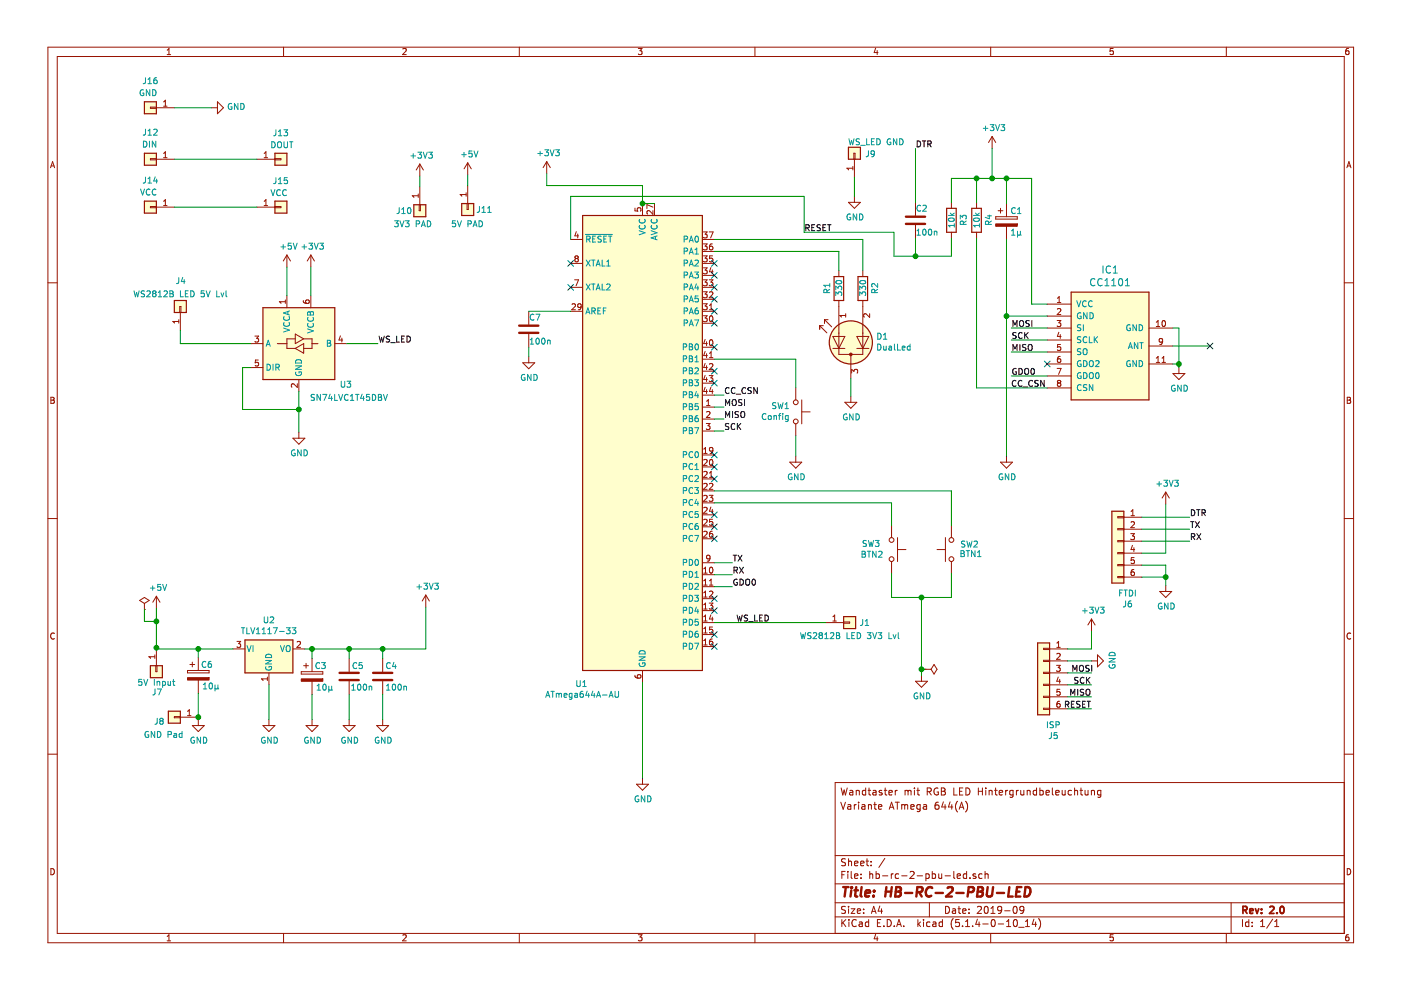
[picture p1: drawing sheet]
EESchema Schematic File Version 4
LIBS:hb-rc-2-pbu-led-cache
EELAYER 30 0
EELAYER END
$Descr A4 11693 8268
encoding utf-8
Sheet 1 1
Title "HB-RC-2-PBU-LED"
Date "2019-09"
Rev "2.0"
Comp ""
Comment1 ""
Comment2 ""
Comment3 "Variante ATmega 644(A)"
Comment4 "Wandtaster mit RGB LED Hintergrundbeleuchtung"
$EndDescr
$Comp
L hb-rc-2-pbu-led-rescue:CC1101-CC1101 IC1
U 1 1
P 9240 2890
F 0 "IC1" H 9265 3529 60  0000 C CNN
F 1 "CC1101" H 9265 3423 60  0000 C CNN
F 2 "Connector_PinHeader_2.00mm:PinHeader_1x08_P2.00mm_Vertical" H 9090 3440 60  0001 C CNN
F 3 "" H 9090 3440 60  0001 C CNN
	1    9240 2890
	1    0    0    -1  
$EndComp
$Comp
L power:GND #PWR0101
U 1 1
P 5360 6500
F 0 "#PWR0101" H 5360 6250 50  0001 C CNN
F 1 "GND" H 5365 6327 50  0000 C CNN
F 2 "" H 5360 6500 50  0001 C CNN
F 3 "" H 5360 6500 50  0001 C CNN
	1    5360 6500
	1    0    0    -1  
$EndComp
$Comp
L power:+3V3 #PWR0102
U 1 1
P 4560 1450
F 0 "#PWR0102" H 4560 1300 50  0001 C CNN
F 1 "+3V3" H 4575 1623 50  0000 C CNN
F 2 "" H 4560 1450 50  0001 C CNN
F 3 "" H 4560 1450 50  0001 C CNN
	1    4560 1450
	1    0    0    -1  
$EndComp
$Comp
L power:GND #PWR0103
U 1 1
P 6640 3810
F 0 "#PWR0103" H 6640 3560 50  0001 C CNN
F 1 "GND" H 6645 3637 50  0000 C CNN
F 2 "" H 6640 3810 50  0001 C CNN
F 3 "" H 6640 3810 50  0001 C CNN
	1    6640 3810
	1    0    0    -1  
$EndComp
$Comp
L power:GND #PWR0104
U 1 1
P 8400 3810
F 0 "#PWR0104" H 8400 3560 50  0001 C CNN
F 1 "GND" H 8405 3637 50  0000 C CNN
F 2 "" H 8400 3810 50  0001 C CNN
F 3 "" H 8400 3810 50  0001 C CNN
	1    8400 3810
	1    0    0    -1  
$EndComp
$Comp
L power:+3V3 #PWR0105
U 1 1
P 8280 1240
F 0 "#PWR0105" H 8280 1090 50  0001 C CNN
F 1 "+3V3" H 8295 1413 50  0000 C CNN
F 2 "" H 8280 1240 50  0001 C CNN
F 3 "" H 8280 1240 50  0001 C CNN
	1    8280 1240
	1    0    0    -1  
$EndComp
Wire Wire Line
	8400 3810 8400 2640
Wire Wire Line
	8740 2640 8400 2640
Connection ~ 8400 2640
Wire Wire Line
	8400 2640 8400 2000
Wire Wire Line
	8740 3240 8150 3240
$Comp
L Device:LED_Dual_AAC D1
U 1 1
P 7100 2860
F 0 "D1" V 7146 2650 50  0000 R CNN
F 1 "DualLed" V 7055 2650 50  0000 R CNN
F 2 "LED_THT:LED_D3.0mm-3" H 7100 2860 50  0001 C CNN
F 3 "~" H 7100 2860 50  0001 C CNN
	1    7100 2860
	0    -1   -1   0   
$EndComp
$Comp
L Device:R R1
U 1 1
P 7000 2410
F 0 "R1" V 6900 2360 50  0000 L CNN
F 1 "330" V 7000 2340 50  0000 L CNN
F 2 "Resistor_SMD:R_0805_2012Metric_Pad1.15x1.40mm_HandSolder" V 6930 2410 50  0001 C CNN
F 3 "~" H 7000 2410 50  0001 C CNN
	1    7000 2410
	1    0    0    -1  
$EndComp
$Comp
L Device:R R2
U 1 1
P 7200 2410
F 0 "R2" V 7300 2360 50  0000 L CNN
F 1 "330" V 7200 2340 50  0000 L CNN
F 2 "Resistor_SMD:R_0805_2012Metric_Pad1.15x1.40mm_HandSolder" V 7130 2410 50  0001 C CNN
F 3 "~" H 7200 2410 50  0001 C CNN
	1    7200 2410
	1    0    0    -1  
$EndComp
Wire Wire Line
	5360 5700 5360 6500
NoConn ~ 8740 3040
NoConn ~ 4760 2200
NoConn ~ 4760 2400
NoConn ~ 5960 4000
NoConn ~ 5960 3900
NoConn ~ 5960 4400
Wire Wire Line
	7640 1690 7640 1240
Text Label 7640 1240 0    50   ~ 0
DTR
$Comp
L Connector_Generic:Conn_01x06 J6
U 1 1
P 9330 4520
F 0 "J6" H 9248 3995 50  0000 C CNN
F 1 "FTDI" H 9248 4086 50  0000 C CNN
F 2 "Connector_PinHeader_2.54mm:PinHeader_1x06_P2.54mm_Vertical" H 9330 4520 50  0001 C CNN
F 3 "~" H 9330 4520 50  0001 C CNN
	1    9330 4520
	-1   0    0    -1  
$EndComp
$Comp
L power:GND #PWR0109
U 1 1
P 9730 4890
F 0 "#PWR0109" H 9730 4640 50  0001 C CNN
F 1 "GND" H 9735 4717 50  0000 C CNN
F 2 "" H 9730 4890 50  0001 C CNN
F 3 "" H 9730 4890 50  0001 C CNN
	1    9730 4890
	1    0    0    -1  
$EndComp
Wire Wire Line
	9530 4820 9730 4820
Wire Wire Line
	9730 4820 9730 4890
Wire Wire Line
	9530 4720 9730 4720
Wire Wire Line
	9730 4720 9730 4820
Connection ~ 9730 4820
$Comp
L power:+3V3 #PWR0108
U 1 1
P 9730 4210
F 0 "#PWR0108" H 9730 4060 50  0001 C CNN
F 1 "+3V3" H 9745 4383 50  0000 C CNN
F 2 "" H 9730 4210 50  0001 C CNN
F 3 "" H 9730 4210 50  0001 C CNN
	1    9730 4210
	1    0    0    -1  
$EndComp
Wire Wire Line
	9530 4620 9730 4620
Wire Wire Line
	9730 4620 9730 4210
Wire Wire Line
	9530 4320 9930 4320
Text Label 9930 4320 0    50   ~ 0
DTR
Wire Wire Line
	5960 4800 6110 4800
Wire Wire Line
	5960 4700 6110 4700
Text Label 6110 4800 0    50   ~ 0
RX
Text Label 6110 4700 0    50   ~ 0
TX
Wire Wire Line
	9530 4420 9930 4420
Text Label 9930 4420 0    50   ~ 0
TX
Text Label 9930 4520 0    50   ~ 0
RX
$Comp
L power:GND #PWR0106
U 1 1
P 7100 3310
F 0 "#PWR0106" H 7100 3060 50  0001 C CNN
F 1 "GND" H 7105 3137 50  0000 C CNN
F 2 "" H 7100 3310 50  0001 C CNN
F 3 "" H 7100 3310 50  0001 C CNN
	1    7100 3310
	1    0    0    -1  
$EndComp
Wire Wire Line
	7940 1690 7940 1490
Wire Wire Line
	7940 1490 8150 1490
Connection ~ 8400 1490
Wire Wire Line
	8400 1490 8400 1700
Wire Wire Line
	7100 3160 7100 3310
$Comp
L power:GND #PWR0110
U 1 1
P 7690 5640
F 0 "#PWR0110" H 7690 5390 50  0001 C CNN
F 1 "GND" H 7695 5467 50  0000 C CNN
F 2 "" H 7690 5640 50  0001 C CNN
F 3 "" H 7690 5640 50  0001 C CNN
	1    7690 5640
	1    0    0    -1  
$EndComp
Wire Wire Line
	7440 4790 7440 4990
Wire Wire Line
	7440 4990 7690 4990
Wire Wire Line
	7940 4990 7940 4790
Wire Wire Line
	7690 5640 7690 5590
Connection ~ 7690 4990
Wire Wire Line
	7690 4990 7940 4990
$Comp
L power:PWR_FLAG #FLG0101
U 1 1
P 7720 5590
F 0 "#FLG0101" H 7720 5665 50  0001 C CNN
F 1 "PWR_FLAG" V 7720 5718 50  0001 L CNN
F 2 "" H 7720 5590 50  0001 C CNN
F 3 "~" H 7720 5590 50  0001 C CNN
	1    7720 5590
	0    1    1    0   
$EndComp
Wire Wire Line
	7720 5590 7690 5590
Connection ~ 7690 5590
Wire Wire Line
	7690 5590 7690 4990
$Comp
L power:+3V3 #PWR0113
U 1 1
P 3550 5070
F 0 "#PWR0113" H 3550 4920 50  0001 C CNN
F 1 "+3V3" H 3565 5243 50  0000 C CNN
F 2 "" H 3550 5070 50  0001 C CNN
F 3 "" H 3550 5070 50  0001 C CNN
	1    3550 5070
	1    0    0    -1  
$EndComp
Wire Wire Line
	3550 5070 3550 5420
$Comp
L power:GND #PWR0114
U 1 1
P 2240 6010
F 0 "#PWR0114" H 2240 5760 50  0001 C CNN
F 1 "GND" H 2245 5837 50  0000 C CNN
F 2 "" H 2240 6010 50  0001 C CNN
F 3 "" H 2240 6010 50  0001 C CNN
	1    2240 6010
	1    0    0    -1  
$EndComp
Wire Wire Line
	2240 5720 2240 6010
$Comp
L Device:CP C3
U 1 1
P 2600 5650
F 0 "C3" H 2620 5740 50  0000 L CNN
F 1 "10µ" H 2630 5560 50  0000 L CNN
F 2 "Capacitor_SMD:CP_Elec_4x5.4" H 2638 5500 50  0001 C CNN
F 3 "~" H 2600 5650 50  0001 C CNN
	1    2600 5650
	1    0    0    -1  
$EndComp
Wire Wire Line
	2600 5500 2600 5420
Connection ~ 2600 5420
Wire Wire Line
	2600 5420 2910 5420
Wire Wire Line
	2910 5500 2910 5420
Connection ~ 2910 5420
Wire Wire Line
	2910 5420 3190 5420
Wire Wire Line
	3190 5500 3190 5420
Connection ~ 3190 5420
Wire Wire Line
	3190 5420 3550 5420
$Comp
L power:GND #PWR0115
U 1 1
P 2600 6010
F 0 "#PWR0115" H 2600 5760 50  0001 C CNN
F 1 "GND" H 2605 5837 50  0000 C CNN
F 2 "" H 2600 6010 50  0001 C CNN
F 3 "" H 2600 6010 50  0001 C CNN
	1    2600 6010
	1    0    0    -1  
$EndComp
$Comp
L power:GND #PWR0116
U 1 1
P 2910 6010
F 0 "#PWR0116" H 2910 5760 50  0001 C CNN
F 1 "GND" H 2915 5837 50  0000 C CNN
F 2 "" H 2910 6010 50  0001 C CNN
F 3 "" H 2910 6010 50  0001 C CNN
	1    2910 6010
	1    0    0    -1  
$EndComp
$Comp
L power:GND #PWR0117
U 1 1
P 3190 6010
F 0 "#PWR0117" H 3190 5760 50  0001 C CNN
F 1 "GND" H 3195 5837 50  0000 C CNN
F 2 "" H 3190 6010 50  0001 C CNN
F 3 "" H 3190 6010 50  0001 C CNN
	1    3190 6010
	1    0    0    -1  
$EndComp
Wire Wire Line
	2600 5800 2600 6010
Wire Wire Line
	2910 5800 2910 6010
Wire Wire Line
	3190 5800 3190 6010
$Comp
L Regulator_Linear:TLV1117-33 U2
U 1 1
P 2240 5420
F 0 "U2" H 2240 5662 50  0000 C CNN
F 1 "TLV1117-33" H 2240 5571 50  0000 C CNN
F 2 "Package_TO_SOT_SMD:SOT-223" H 2240 5420 50  0001 C CNN
F 3 "http://www.ti.com/lit/ds/symlink/tlv1117.pdf" H 2240 5420 50  0001 C CNN
	1    2240 5420
	1    0    0    -1  
$EndComp
Wire Wire Line
	2540 5420 2600 5420
$Comp
L power:+5V #PWR0118
U 1 1
P 1300 5080
F 0 "#PWR0118" H 1300 4930 50  0001 C CNN
F 1 "+5V" H 1315 5253 50  0000 C CNN
F 2 "" H 1300 5080 50  0001 C CNN
F 3 "" H 1300 5080 50  0001 C CNN
	1    1300 5080
	1    0    0    -1  
$EndComp
Wire Wire Line
	1940 5420 1650 5420
$Comp
L Device:CP C6
U 1 1
P 1650 5640
F 0 "C6" H 1670 5730 50  0000 L CNN
F 1 "10µ" H 1680 5550 50  0000 L CNN
F 2 "Capacitor_SMD:CP_Elec_4x5.4" H 1688 5490 50  0001 C CNN
F 3 "~" H 1650 5640 50  0001 C CNN
	1    1650 5640
	1    0    0    -1  
$EndComp
Wire Wire Line
	1650 5490 1650 5420
Connection ~ 1650 5420
Wire Wire Line
	1650 5420 1300 5420
$Comp
L power:GND #PWR0119
U 1 1
P 1650 6010
F 0 "#PWR0119" H 1650 5760 50  0001 C CNN
F 1 "GND" H 1655 5837 50  0000 C CNN
F 2 "" H 1650 6010 50  0001 C CNN
F 3 "" H 1650 6010 50  0001 C CNN
	1    1650 6010
	1    0    0    -1  
$EndComp
Wire Wire Line
	1650 5790 1650 5990
$Comp
L power:PWR_FLAG #FLG0103
U 1 1
P 1200 5090
F 0 "#FLG0103" H 1200 5165 50  0001 C CNN
F 1 "PWR_FLAG" H 1200 5263 50  0001 C CNN
F 2 "" H 1200 5090 50  0001 C CNN
F 3 "~" H 1200 5090 50  0001 C CNN
	1    1200 5090
	1    0    0    -1  
$EndComp
Wire Wire Line
	1200 5090 1200 5190
Wire Wire Line
	1200 5190 1300 5190
Wire Wire Line
	1300 5080 1300 5190
Connection ~ 1300 5190
Wire Wire Line
	1300 5190 1300 5410
Text Label 8940 5620 0    50   ~ 0
MOSI
$Comp
L power:GND #PWR0112
U 1 1
P 9110 5520
F 0 "#PWR0112" H 9110 5270 50  0001 C CNN
F 1 "GND" H 9115 5347 50  0000 C CNN
F 2 "" H 9110 5520 50  0001 C CNN
F 3 "" H 9110 5520 50  0001 C CNN
	1    9110 5520
	0    -1   -1   0   
$EndComp
Wire Wire Line
	9110 5270 9110 5420
$Comp
L power:+3V3 #PWR0111
U 1 1
P 9110 5270
F 0 "#PWR0111" H 9110 5120 50  0001 C CNN
F 1 "+3V3" H 9125 5443 50  0000 C CNN
F 2 "" H 9110 5270 50  0001 C CNN
F 3 "" H 9110 5270 50  0001 C CNN
	1    9110 5270
	1    0    0    -1  
$EndComp
Text Label 9110 5920 2    50   ~ 0
RESET
Text Label 9110 5720 2    50   ~ 0
SCK
Wire Wire Line
	8910 5420 9110 5420
Wire Wire Line
	8910 5620 9110 5620
Wire Wire Line
	8910 5520 9110 5520
Wire Wire Line
	8910 5920 9110 5920
Wire Wire Line
	8910 5720 9110 5720
Wire Wire Line
	8910 5820 9110 5820
$Comp
L Logic_LevelTranslator:SN74LVC1T45DBV U3
U 1 1
P 2490 2870
F 0 "U3" H 2830 2530 50  0000 L CNN
F 1 "SN74LVC1T45DBV" H 2580 2420 50  0000 L CNN
F 2 "Package_TO_SOT_SMD:SOT-23-6" H 2490 2420 50  0001 C CNN
F 3 "http://www.ti.com/lit/ds/symlink/sn74lvc1t45.pdf" H 1590 2220 50  0001 C CNN
	1    2490 2870
	1    0    0    -1  
$EndComp
$Comp
L power:GND #PWR0120
U 1 1
P 2490 3610
F 0 "#PWR0120" H 2490 3360 50  0001 C CNN
F 1 "GND" H 2495 3437 50  0000 C CNN
F 2 "" H 2490 3610 50  0001 C CNN
F 3 "" H 2490 3610 50  0001 C CNN
	1    2490 3610
	1    0    0    -1  
$EndComp
Wire Wire Line
	2490 3610 2490 3420
Wire Wire Line
	2490 3420 2020 3420
Wire Wire Line
	2020 3420 2020 3070
Wire Wire Line
	2020 3070 2090 3070
Connection ~ 2490 3420
Wire Wire Line
	2490 3420 2490 3270
$Comp
L Connector_Generic:Conn_01x01 J4
U 1 1
P 1500 2560
F 0 "J4" V 1710 2510 50  0000 L CNN
F 1 "WS2812B LED 5V Lvl" V 1600 2160 50  0000 L CNN
F 2 "TestPoint:TestPoint_Pad_D2.0mm" H 1500 2560 50  0001 C CNN
F 3 "~" H 1500 2560 50  0001 C CNN
	1    1500 2560
	0    -1   -1   0   
$EndComp
Wire Wire Line
	2090 2870 1500 2870
Wire Wire Line
	1500 2870 1500 2760
$Comp
L power:+5V #PWR0121
U 1 1
P 2390 2230
F 0 "#PWR0121" H 2390 2080 50  0001 C CNN
F 1 "+5V" H 2405 2403 50  0000 C CNN
F 2 "" H 2390 2230 50  0001 C CNN
F 3 "" H 2390 2230 50  0001 C CNN
	1    2390 2230
	1    0    0    -1  
$EndComp
$Comp
L power:+3V3 #PWR0122
U 1 1
P 2590 2230
F 0 "#PWR0122" H 2590 2080 50  0001 C CNN
F 1 "+3V3" H 2605 2403 50  0000 C CNN
F 2 "" H 2590 2230 50  0001 C CNN
F 3 "" H 2590 2230 50  0001 C CNN
	1    2590 2230
	1    0    0    -1  
$EndComp
Wire Wire Line
	2390 2230 2390 2470
Wire Wire Line
	2590 2470 2590 2230
Text Label 6140 5200 0    50   ~ 0
WS_LED
Wire Wire Line
	2890 2870 3150 2870
Text Label 3150 2870 0    50   ~ 0
WS_LED
$Comp
L Device:CP C1
U 1 1
P 8400 1850
F 0 "C1" H 8430 1940 50  0000 L CNN
F 1 "1µ" H 8430 1760 50  0000 L CNN
F 2 "Capacitor_SMD:CP_Elec_4x5.3" H 8438 1700 50  0001 C CNN
F 3 "~" H 8400 1850 50  0001 C CNN
	1    8400 1850
	1    0    0    -1  
$EndComp
Wire Wire Line
	8150 1690 8150 1490
Connection ~ 8150 1490
Wire Wire Line
	8150 1490 8280 1490
Wire Wire Line
	8740 2540 8610 2540
Wire Wire Line
	8610 2540 8610 1490
Wire Wire Line
	8610 1490 8400 1490
Wire Wire Line
	8280 1240 8280 1490
Connection ~ 8280 1490
Wire Wire Line
	8280 1490 8400 1490
$Comp
L power:GND #PWR0123
U 1 1
P 9840 3070
F 0 "#PWR0123" H 9840 2820 50  0001 C CNN
F 1 "GND" H 9845 2897 50  0000 C CNN
F 2 "" H 9840 3070 50  0001 C CNN
F 3 "" H 9840 3070 50  0001 C CNN
	1    9840 3070
	1    0    0    -1  
$EndComp
Wire Wire Line
	9790 3040 9840 3040
Wire Wire Line
	9840 3040 9840 3070
Wire Wire Line
	9790 2740 9840 2740
Wire Wire Line
	9840 2740 9840 3040
Connection ~ 9840 3040
Wire Wire Line
	9790 2890 10100 2890
NoConn ~ 10100 2890
$Comp
L Connector_Generic:Conn_01x01 J7
U 1 1
P 1300 5610
F 0 "J7" V 1470 5570 50  0000 L CNN
F 1 "5V Input" V 1390 5450 50  0000 L CNN
F 2 "TestPoint:TestPoint_Pad_D2.0mm" H 1300 5610 50  0001 C CNN
F 3 "~" H 1300 5610 50  0001 C CNN
	1    1300 5610
	0    1    1    0   
$EndComp
Connection ~ 1300 5410
Wire Wire Line
	1300 5410 1300 5420
$Comp
L Connector_Generic:Conn_01x01 J8
U 1 1
P 1450 5990
F 0 "J8" H 1530 6030 50  0000 L CNN
F 1 "GND Pad" H 1370 6140 50  0000 L CNN
F 2 "TestPoint:TestPoint_Pad_D2.0mm" H 1450 5990 50  0001 C CNN
F 3 "~" H 1450 5990 50  0001 C CNN
	1    1450 5990
	-1   0    0    1   
$EndComp
Connection ~ 1650 5990
Wire Wire Line
	1650 5990 1650 6010
$Comp
L Connector_Generic:Conn_01x01 J9
U 1 1
P 7130 1280
F 0 "J9" V 7120 1100 50  0000 L CNN
F 1 "WS_LED GND" V 7220 860 50  0000 L CNN
F 2 "TestPoint:TestPoint_Pad_D2.0mm" H 7130 1280 50  0001 C CNN
F 3 "~" H 7130 1280 50  0001 C CNN
	1    7130 1280
	0    -1   -1   0   
$EndComp
$Comp
L power:GND #PWR0124
U 1 1
P 7130 1640
F 0 "#PWR0124" H 7130 1390 50  0001 C CNN
F 1 "GND" H 7135 1467 50  0000 C CNN
F 2 "" H 7130 1640 50  0001 C CNN
F 3 "" H 7130 1640 50  0001 C CNN
	1    7130 1640
	1    0    0    -1  
$EndComp
Wire Wire Line
	7130 1480 7130 1640
$Comp
L power:+3V3 #PWR0125
U 1 1
P 3500 1470
F 0 "#PWR0125" H 3500 1320 50  0001 C CNN
F 1 "+3V3" H 3515 1643 50  0000 C CNN
F 2 "" H 3500 1470 50  0001 C CNN
F 3 "" H 3500 1470 50  0001 C CNN
	1    3500 1470
	1    0    0    -1  
$EndComp
$Comp
L Connector_Generic:Conn_01x01 J10
U 1 1
P 3500 1760
F 0 "J10" V 3500 1560 50  0000 L CNN
F 1 "3V3 PAD" V 3610 1540 50  0000 L CNN
F 2 "TestPoint:TestPoint_Pad_D2.0mm" H 3500 1760 50  0001 C CNN
F 3 "~" H 3500 1760 50  0001 C CNN
	1    3500 1760
	0    1    1    0   
$EndComp
$Comp
L Connector_Generic:Conn_01x01 J11
U 1 1
P 3900 1750
F 0 "J11" V 3900 1820 50  0000 L CNN
F 1 "5V PAD" V 4020 1610 50  0000 L CNN
F 2 "TestPoint:TestPoint_Pad_D2.0mm" H 3900 1750 50  0001 C CNN
F 3 "~" H 3900 1750 50  0001 C CNN
	1    3900 1750
	0    1    1    0   
$EndComp
$Comp
L power:+5V #PWR0126
U 1 1
P 3900 1460
F 0 "#PWR0126" H 3900 1310 50  0001 C CNN
F 1 "+5V" H 3915 1633 50  0000 C CNN
F 2 "" H 3900 1460 50  0001 C CNN
F 3 "" H 3900 1460 50  0001 C CNN
	1    3900 1460
	1    0    0    -1  
$EndComp
Wire Wire Line
	3900 1460 3900 1550
Wire Wire Line
	3500 1470 3500 1560
$Comp
L Switch:SW_Push SW2
U 1 1
P 7940 4590
F 0 "SW2" V 7980 4360 50  0000 L CNN
F 1 "BTN1" V 7900 4330 50  0000 L CNN
F 2 "Package_TO_SOT_THT:TO-126-2_Vertical" H 7940 4790 50  0001 C CNN
F 3 "~" H 7940 4790 50  0001 C CNN
	1    7940 4590
	0    -1   -1   0   
$EndComp
$Comp
L Switch:SW_Push SW3
U 1 1
P 7440 4590
F 0 "SW3" V 7390 4340 50  0000 L CNN
F 1 "BTN2" V 7480 4330 50  0000 L CNN
F 2 "Package_TO_SOT_THT:TO-126-2_Vertical" H 7440 4790 50  0001 C CNN
F 3 "~" H 7440 4790 50  0001 C CNN
	1    7440 4590
	0    1    1    0   
$EndComp
NoConn ~ 5960 4300
$Comp
L Device:R R4
U 1 1
P 8150 1840
F 0 "R4" V 8250 1790 50  0000 L CNN
F 1 "10k" V 8150 1770 50  0000 L CNN
F 2 "Resistor_SMD:R_0805_2012Metric_Pad1.15x1.40mm_HandSolder" V 8080 1840 50  0001 C CNN
F 3 "~" H 8150 1840 50  0001 C CNN
	1    8150 1840
	1    0    0    -1  
$EndComp
$Comp
L Device:R R3
U 1 1
P 7940 1840
F 0 "R3" V 8040 1790 50  0000 L CNN
F 1 "10k" V 7940 1770 50  0000 L CNN
F 2 "Resistor_SMD:R_0805_2012Metric_Pad1.15x1.40mm_HandSolder" V 7870 1840 50  0001 C CNN
F 3 "~" H 7940 1840 50  0001 C CNN
	1    7940 1840
	1    0    0    -1  
$EndComp
$Comp
L Device:C C2
U 1 1
P 7640 1840
F 0 "C2" H 7640 1940 50  0000 L CNN
F 1 "100n" H 7640 1740 50  0000 L CNN
F 2 "Capacitor_SMD:C_0805_2012Metric_Pad1.15x1.40mm_HandSolder" H 7678 1690 50  0001 C CNN
F 3 "~" H 7640 1840 50  0001 C CNN
	1    7640 1840
	1    0    0    -1  
$EndComp
$Comp
L Device:C C5
U 1 1
P 2910 5650
F 0 "C5" H 2930 5740 50  0000 L CNN
F 1 "100n" H 2920 5560 50  0000 L CNN
F 2 "Capacitor_SMD:C_0805_2012Metric_Pad1.15x1.40mm_HandSolder" H 2948 5500 50  0001 C CNN
F 3 "~" H 2910 5650 50  0001 C CNN
	1    2910 5650
	1    0    0    -1  
$EndComp
$Comp
L Device:C C4
U 1 1
P 3190 5650
F 0 "C4" H 3210 5740 50  0000 L CNN
F 1 "100n" H 3210 5560 50  0000 L CNN
F 2 "Capacitor_SMD:C_0805_2012Metric_Pad1.15x1.40mm_HandSolder" H 3228 5500 50  0001 C CNN
F 3 "~" H 3190 5650 50  0001 C CNN
	1    3190 5650
	1    0    0    -1  
$EndComp
$Comp
L Connector_Generic:Conn_01x06 J5
U 1 1
P 8710 5620
F 0 "J5" H 8628 5095 50  0000 C CNN
F 1 "ISP" H 8628 5186 50  0000 C CNN
F 2 "Connector_PinHeader_2.54mm:PinHeader_1x06_P2.54mm_Vertical" H 8710 5620 50  0001 C CNN
F 3 "~" H 8710 5620 50  0001 C CNN
	1    8710 5620
	-1   0    0    -1  
$EndComp
Text Label 9110 5820 2    50   ~ 0
MISO
Wire Wire Line
	1450 1330 2140 1330
$Comp
L Connector_Generic:Conn_01x01 J12
U 1 1
P 1250 1330
F 0 "J12" H 1180 1110 50  0000 L CNN
F 1 "DIN" H 1190 1210 50  0000 L CNN
F 2 "TestPoint:TestPoint_Pad_D2.0mm" H 1250 1330 50  0001 C CNN
F 3 "~" H 1250 1330 50  0001 C CNN
	1    1250 1330
	-1   0    0    1   
$EndComp
$Comp
L Connector_Generic:Conn_01x01 J13
U 1 1
P 2340 1330
F 0 "J13" H 2270 1550 50  0000 L CNN
F 1 "DOUT" H 2250 1450 50  0000 L CNN
F 2 "TestPoint:TestPoint_Pad_D2.0mm" H 2340 1330 50  0001 C CNN
F 3 "~" H 2340 1330 50  0001 C CNN
	1    2340 1330
	1    0    0    -1  
$EndComp
$Comp
L Connector_Generic:Conn_01x01 J14
U 1 1
P 1250 1730
F 0 "J14" H 1180 1510 50  0000 L CNN
F 1 "VCC" H 1190 1610 50  0000 L CNN
F 2 "TestPoint:TestPoint_Pad_D2.0mm" H 1250 1730 50  0001 C CNN
F 3 "~" H 1250 1730 50  0001 C CNN
	1    1250 1730
	-1   0    0    1   
$EndComp
$Comp
L Connector_Generic:Conn_01x01 J15
U 1 1
P 2340 1730
F 0 "J15" H 2270 1950 50  0000 L CNN
F 1 "VCC" H 2250 1850 50  0000 L CNN
F 2 "TestPoint:TestPoint_Pad_D2.0mm" H 2340 1730 50  0001 C CNN
F 3 "~" H 2340 1730 50  0001 C CNN
	1    2340 1730
	1    0    0    -1  
$EndComp
Wire Wire Line
	1450 1730 2140 1730
$Comp
L power:GND #PWR0127
U 1 1
P 1760 900
F 0 "#PWR0127" H 1760 650 50  0001 C CNN
F 1 "GND" V 1765 772 50  0000 R CNN
F 2 "" H 1760 900 50  0001 C CNN
F 3 "" H 1760 900 50  0001 C CNN
	1    1760 900 
	0    -1   -1   0   
$EndComp
$Comp
L Connector_Generic:Conn_01x01 J16
U 1 1
P 1250 900
F 0 "J16" H 1180 680 50  0000 L CNN
F 1 "GND" H 1190 780 50  0000 L CNN
F 2 "TestPoint:TestPoint_Pad_D2.0mm" H 1250 900 50  0001 C CNN
F 3 "~" H 1250 900 50  0001 C CNN
	1    1250 900 
	-1   0    0    1   
$EndComp
Wire Wire Line
	1450 900  1760 900 
$Comp
L MCU_Microchip_ATmega:ATmega644A-AU U1
U 1 1
P 5360 3700
F 0 "U1" H 4850 1690 50  0000 C CNN
F 1 "ATmega644A-AU" H 4860 1600 50  0000 C CNN
F 2 "Package_QFP:TQFP-44_10x10mm_P0.8mm" H 5360 3700 50  0001 C CIN
F 3 "http://ww1.microchip.com/downloads/en/DeviceDoc/Atmel-8272-8-bit-AVR-microcontroller-ATmega164A_PA-324A_PA-644A_PA-1284_P_datasheet.pdf" H 5360 3700 50  0001 C CNN
	1    5360 3700
	1    0    0    -1  
$EndComp
Wire Wire Line
	5360 1700 5460 1700
$Comp
L Device:C C7
U 1 1
P 4410 2750
F 0 "C7" H 4410 2850 50  0000 L CNN
F 1 "100n" H 4410 2650 50  0000 L CNN
F 2 "Capacitor_SMD:C_0805_2012Metric_Pad1.15x1.40mm_HandSolder" H 4448 2600 50  0001 C CNN
F 3 "~" H 4410 2750 50  0001 C CNN
	1    4410 2750
	1    0    0    -1  
$EndComp
Wire Wire Line
	4410 2900 4410 2980
$Comp
L power:GND #PWR0107
U 1 1
P 4410 2980
F 0 "#PWR0107" H 4410 2730 50  0001 C CNN
F 1 "GND" H 4415 2807 50  0000 C CNN
F 2 "" H 4410 2980 50  0001 C CNN
F 3 "" H 4410 2980 50  0001 C CNN
	1    4410 2980
	1    0    0    -1  
$EndComp
Wire Wire Line
	4760 2600 4410 2600
Wire Wire Line
	9530 4520 9930 4520
Wire Wire Line
	7940 1990 7940 2140
Wire Wire Line
	7640 2140 7940 2140
Text Label 6710 1940 0    50   ~ 0
RESET
Wire Wire Line
	7640 1990 7640 2140
NoConn ~ 5960 5400
NoConn ~ 5960 5100
Text Label 6040 3500 0    50   ~ 0
MISO
Text Label 6040 3600 0    50   ~ 0
SCK
Wire Wire Line
	6640 3640 6640 3810
NoConn ~ 5960 5300
Wire Wire Line
	4760 2000 4760 1640
Wire Wire Line
	4760 1640 6710 1640
Wire Wire Line
	6710 1640 6710 1940
Wire Wire Line
	6710 1940 7460 1940
Wire Wire Line
	7460 1940 7460 2140
Wire Wire Line
	7460 2140 7640 2140
Connection ~ 7640 2140
Wire Wire Line
	4560 1550 5360 1550
Wire Wire Line
	5360 1550 5360 1700
Wire Wire Line
	4560 1450 4560 1550
Connection ~ 5360 1700
Wire Wire Line
	6040 3500 5960 3500
Text Label 8440 2840 0    50   ~ 0
SCK
Wire Wire Line
	5960 3600 6040 3600
Text Label 8440 2940 0    50   ~ 0
MISO
Text Label 6040 3400 0    50   ~ 0
MOSI
Wire Wire Line
	5960 3400 6040 3400
Text Label 8440 2740 0    50   ~ 0
MOSI
Wire Wire Line
	5960 4900 6110 4900
Wire Wire Line
	8150 1990 8150 3240
$Comp
L Connector_Generic:Conn_01x01 J1
U 1 1
P 7090 5200
F 0 "J1" H 7170 5200 50  0000 L CNN
F 1 "WS2812B LED 3V3 Lvl" H 6670 5090 50  0000 L CNN
F 2 "TestPoint:TestPoint_Pad_D2.0mm" H 7090 5200 50  0001 C CNN
F 3 "~" H 7090 5200 50  0001 C CNN
	1    7090 5200
	1    0    0    -1  
$EndComp
Wire Wire Line
	5960 5200 6890 5200
Text Label 6110 4900 0    50   ~ 0
GDO0
Wire Wire Line
	5960 3300 6040 3300
Text Label 6040 3300 0    50   ~ 0
CC_CSN
Text Label 8730 3240 2    50   ~ 0
CC_CSN
Text Label 8440 3140 0    50   ~ 0
GDO0
Wire Wire Line
	8440 2940 8740 2940
Wire Wire Line
	8440 3140 8740 3140
Wire Wire Line
	8440 2840 8740 2840
Wire Wire Line
	8440 2740 8740 2740
NoConn ~ 5960 5000
Wire Wire Line
	5960 2100 7000 2100
Wire Wire Line
	7000 2100 7000 2260
Wire Wire Line
	5960 2000 7200 2000
Wire Wire Line
	7200 2000 7200 2260
NoConn ~ 5960 4500
Wire Wire Line
	5960 4200 7440 4200
Wire Wire Line
	7440 4200 7440 4390
Wire Wire Line
	5960 4100 7940 4100
Wire Wire Line
	7940 4100 7940 4390
$Comp
L Switch:SW_Push SW1
U 1 1
P 6640 3440
F 0 "SW1" V 6686 3392 50  0000 R CNN
F 1 "Config" V 6595 3392 50  0000 R CNN
F 2 "Button_Switch_SMD:SW_SPST_FSMSM" H 6640 3640 50  0001 C CNN
F 3 "~" H 6640 3640 50  0001 C CNN
	1    6640 3440
	0    1    -1   0   
$EndComp
Wire Wire Line
	5960 3000 6640 3000
Wire Wire Line
	6640 3000 6640 3240
NoConn ~ 5960 2200
NoConn ~ 5960 2300
NoConn ~ 5960 2400
NoConn ~ 5960 2500
NoConn ~ 5960 2600
NoConn ~ 5960 2700
NoConn ~ 5960 2900
NoConn ~ 5960 3100
NoConn ~ 5960 3200
NoConn ~ 5960 3800
$EndSCHEMATC
